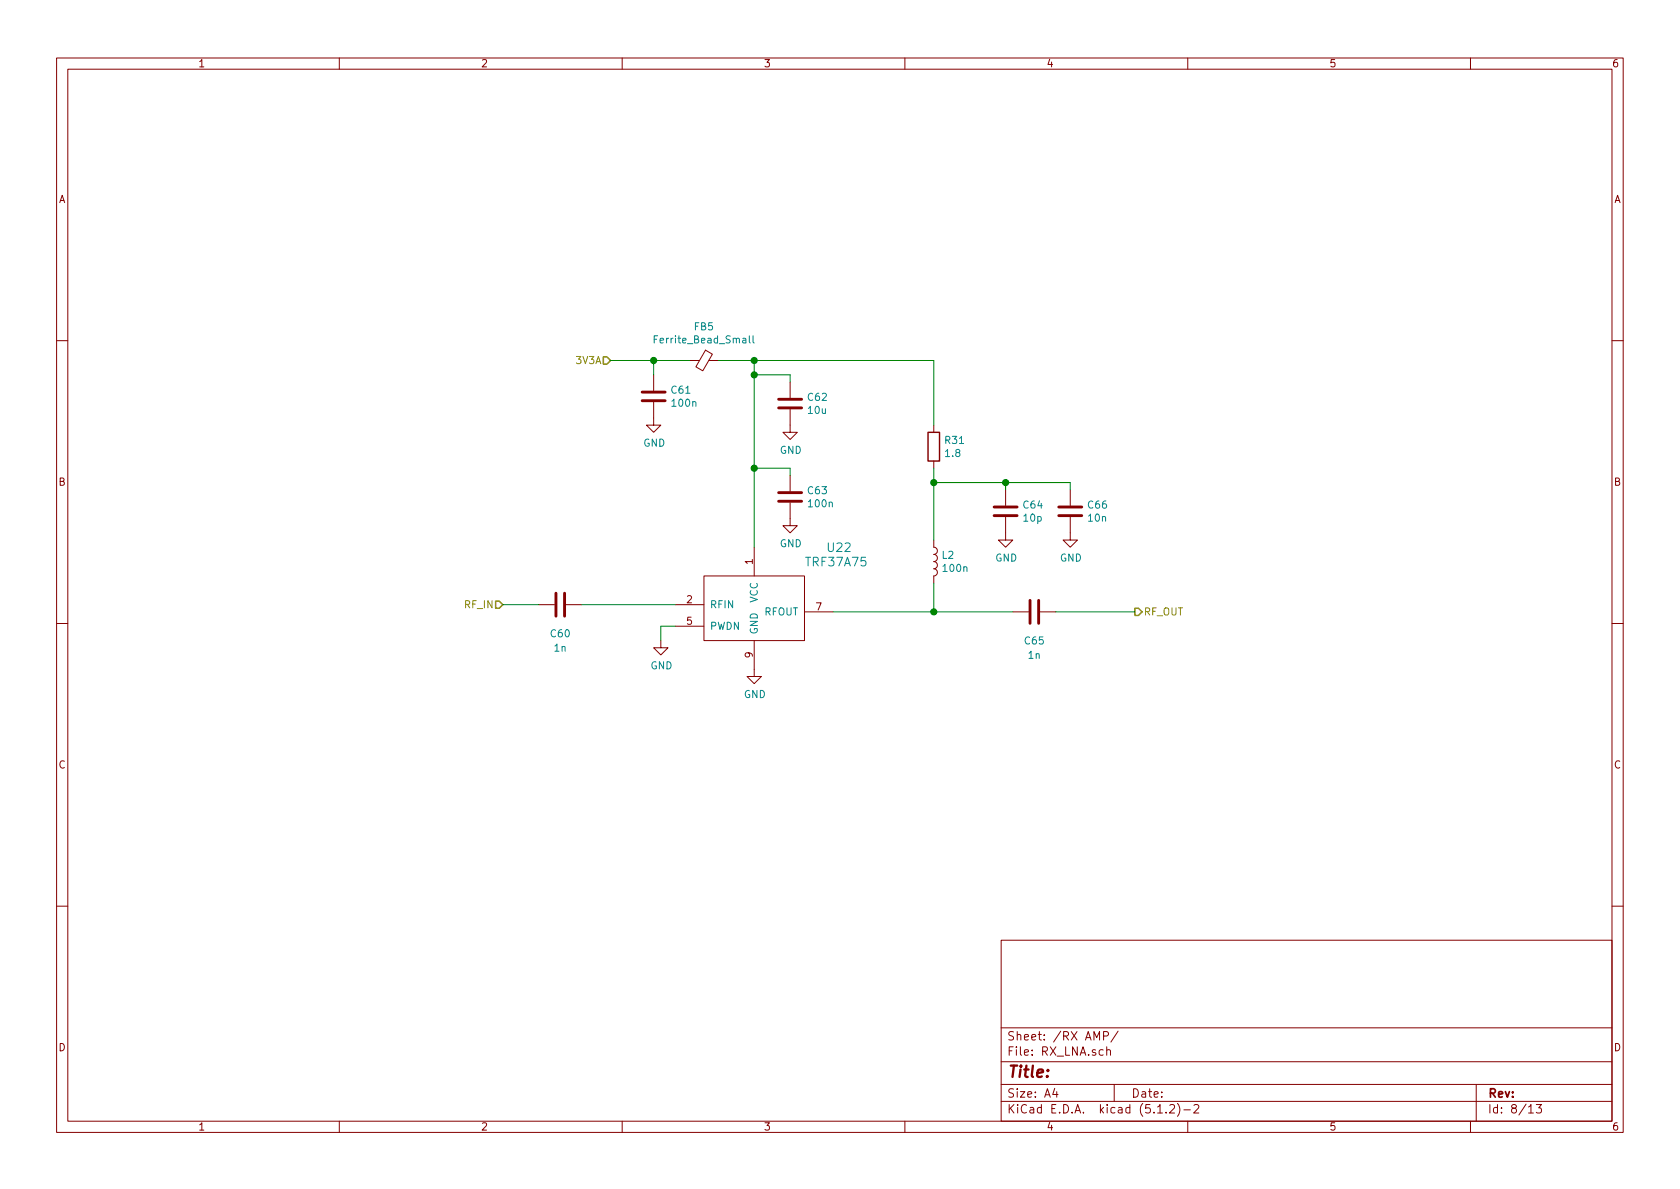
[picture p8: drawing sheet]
<svg xmlns="http://www.w3.org/2000/svg" width="297mm" height="210mm" viewBox="0 0 297 210" stroke-linecap="round" stroke-linejoin="round" font-family="sans-serif">
<g fill="none" stroke="#840000" stroke-width=".18">
<path d="M10 10.3h277v189.9h-277zM12 12.2h273v186.1h-273zM60 10.3v1.9M110 10.3v1.9M160 10.3v1.9M210 10.3v1.9M260 10.3v1.9M10 60.2h2M115.6 71.1v4.1h1.2l-1.2 1.2-1.3-1.2h1.3M115.6 66.3v2.8M121.9 63.7h1.8M124.7 61.9l1.3 .7-1.7 3-1.3-.7z"/>
<path d="M125.3 63.7h1.7M139.7 72.4v4h1.3l-1.3 1.3-1.3-1.3h1.3M139.7 67.6v2.8M165.1 75.2v1.2M285 60.2h2M133.3 96.8v5M139.7 88.9v4.1h1.3l-1.3 1.2-1.3-1.2h1.3M139.7 84.1v2.8M165.1 95.5v1.3a.63 .63 0 0 1 .6 .6 .63 .63 0 0 1-.6 .6 .63 .63 0 0 1 .6 .7 .63 .63 0 0 1-.6 .6 .63 .63 0 0 1 .6 .6 .63 .63 0 0 1-.6 .7 .63 .63 0 0 1 .6 .6 .63 .63 0 0 1-.6 .6v1.3M165.1 81.5v1.3M177.8 91.4v4.1h1.3l-1.3 1.3-1.3-1.3h1.3M177.8 86.6v2.8"/>
<path d="M189.2 91.4v4.1h1.3l-1.3 1.3-1.2-1.3h1.2M189.2 86.6v2.8M10 110.3h2M95.2 106.9h2.8M100.1 106.9h2.8M116.8 113.3v1.2h1.3l-1.3 1.3-1.2-1.3h1.2M119.4 106.9h5.1M119.4 110.7h5.1M124.5 101.8h17.7v11.5h-17.7zM133.3 113.3v6.3h1.3l-1.3 1.3-1.2-1.3h1.2M142.2 108.2h5.1M179.1 108.2h2.8"/>
<path d="M183.9 108.2h2.8M285 110.3h2M10 160.2h2M177 166.3h108v32h-108zM285 160.2h2M60 198.3v1.9M110 198.3v1.9M160 198.3v1.9M177 194.8h108M177 191.8h108M177 187.8h108M177 181.8h108"/>
<path d="M186.5 192.5l-.4 1h1M186.8 193v1M195.1 183.2l.7-.1 .2-.2-.1-.3-.2-.2h-.6v1.5M195.7 185.7h.1a.37 .37 0 0 1 .5 .1v.8M195.7 185.1v1.5M197 191.8v3M197.7 182.3l-1.3 2M204.7 196.8h.8M206.2 196.7v.1M206.8 195.5l.2-.2h.4l.2 .2 .1 .3-.1 .2-.8 .8h.9M208.2 195.1a1.71 1.71 0 0 1 0 2.3M209.3 196.3h1.2"/>
<path d="M210 198.3v1.9M211.1 195.5l.2-.2h.4l.3 .5-1 1h1M260 198.3v1.9M261 191.8v6.5M270.3 195.8l.4-.5v1.5M270.3 196.8h.8M271.6 195.3h.9l-.4 .6 .4 .1v.7l-.2 .1-.7-.1"/>
</g>
<g fill="none" stroke="#840000" stroke-width=".51">
<path d="M113.5 70.9h4.1M113.5 69.3h4.1M137.7 72.1h4M137.7 70.6h4M137.7 88.6h4M137.7 87.1h4M175.8 91.2h4M175.8 89.7h4M187.2 91.2h4.1M187.2 89.7h4.1M98.3 104.9v4.1M99.8 104.9v4.1"/>
<path d="M182.1 106.2v4M183.6 106.2v4"/>
</g>
<path d="M164.1 76.4h2v5.1h-2z" fill="none" stroke="#840000" stroke-width=".25"/>
<path d="M106.7 63.1h.6l.6 .6-.6 .7h-.6zM87.6 106.3h.7l.6 .6-.6 .7h-.7zM200.7 107.6h.6l.6 .6-.6 .6h-.6z" fill="none" stroke="#848400" stroke-width=".25"/>
<path d="M115.7 60h.4M116.3 59.4h-.6v1.2M132.5 59.4v1.1l.2 .1M133.1 59.4v1.1l.2 .1" fill="none" stroke="#008484" stroke-width=".18"/>
<g fill="none" stroke="#008400" stroke-width=".18">
<path d="M107.9 63.7h14M115.6 63.7v2.6M127 63.7h38.1v11.5M133.3 63.7v33.1M133.3 66.3h6.4v1.3M133.3 82.8h6.4v1.3M165.1 82.8v12.7M165.1 85.3h24.1v1.3M177.8 85.3v1.3M88.9 106.9h6.3M102.9 106.9h16.5M119.4 110.7h-2.6v2.6"/>
<path d="M147.3 108.2h31.8M165.1 103.1v5.1M186.7 108.2h14"/>
</g>
<g fill="#008400" stroke="#008400" stroke-width=".25">
<circle cx="115.6" cy="63.7" r=".51"/>
<circle cx="133.4" cy="82.8" r=".51"/>
<circle cx="133.4" cy="66.3" r=".51"/>
<circle cx="165.1" cy="108.2" r=".51"/>
<circle cx="133.4" cy="63.7" r=".51"/>
<circle cx="165.1" cy="85.3" r=".51"/>
<circle cx="177.8" cy="85.3" r=".51"/>
</g>
<text font-size="2.8" fill="#840000" x="178" y="190.5">Title:</text>
<g font-size="2.1" fill="#008484">
<text x="142.7" y="100.1">TRF37A75</text>
<text x="146.4" y="97.6">U22</text>
</g>
<g font-size="2.1" fill="#840000">
<text x="178" y="184">Sheet: /RX AMP/</text>
<text x="178" y="186.7">File: RX_LNA.sch</text>
<text x="178" y="196.9">KiCad E.D.A. kicad (5.1.2)-2</text>
<text x="178" y="194.1">Size: A4</text>
<text x="200" y="194.1">Date:</text>
<text x="263" y="194.1">Rev:</text>
<text x="263" y="196.9">Id: 8/13</text>
</g>
<g font-size="1.8" fill="#840000">
<text x="35" y="11.9">1</text>
<text x="85" y="11.9">2</text>
<text x="135" y="11.9">3</text>
<text x="185" y="11.9">4</text>
<text x="235" y="11.9">5</text>
<text x="285" y="11.9">6</text>
<text x="10.4" y="35.9">A</text>
<text x="285.4" y="35.9">A</text>
<text x="10.4" y="85.9">B</text>
<text x="285.4" y="85.9">B</text>
<text x="133.1" y="99.8" transform="rotate(-90 133.1 99.8)">1</text>
<text x="121.4" y="106.7">2</text>
<text x="144.3" y="107.9">7</text>
<text x="121.4" y="110.5">5</text>
<text x="133.1" y="116.3" transform="rotate(-90 133.1 116.3)">9</text>
<text x="10.4" y="135.9">C</text>
<text x="285.4" y="135.9">C</text>
<text x="10.4" y="185.9">D</text>
<text x="285.4" y="185.9">D</text>
<text x="35" y="199.9">1</text>
<text x="85" y="199.9">2</text>
<text x="135" y="199.9">3</text>
<text x="185" y="199.9">4</text>
<text x="235" y="199.9">5</text>
<text x="285" y="199.9">6</text>
</g>
<g font-size="1.8" fill="#008484">
<text x="122.8" y="58.4">FB5</text>
<text x="116.2" y="60.7">Ferrite_Bead_Small</text>
<text x="118.8" y="69.6">C61</text>
<text x="118.9" y="71.9">100n</text>
<text x="142.9" y="70.9">C62</text>
<text x="143" y="73.2">10u</text>
<text x="113.7" y="79">GND</text>
<text x="137.9" y="80.3">GND</text>
<text x="167.2" y="78.5">R31</text>
<text x="167.2" y="80.8">1.8</text>
<text x="142.9" y="87.4">C63</text>
<text x="143.1" y="89.7">100n</text>
<text x="181" y="89.9">C64</text>
<text x="192.4" y="89.9">C66</text>
<text x="181.1" y="92.2">10p</text>
<text x="192.5" y="92.2">10n</text>
<text x="137.9" y="96.8">GND</text>
<text x="166.6" y="98.8">L2</text>
<text x="166.9" y="101.1">100n</text>
<text x="176" y="99.3">GND</text>
<text x="187.4" y="99.3">GND</text>
<text x="125.5" y="107.6">RFIN</text>
<text x="134" y="106.6" transform="rotate(-90 134 106.6)">VCC</text>
<text x="97.4" y="112.7">C60</text>
<text x="125.5" y="111.4">PWDN</text>
<text x="134" y="112.3" transform="rotate(-90 134 112.3)">GND</text>
<text x="135.1" y="108.8">RFOUT</text>
<text x="181.3" y="114">C65</text>
<text x="98" y="115.2">1n</text>
<text x="115" y="118.4">GND</text>
<text x="181.9" y="116.5">1n</text>
<text x="131.5" y="123.4">GND</text>
</g>
<g font-size="1.8" fill="#848400">
<text x="102" y="64.4">3V3A</text>
<text x="82.3" y="107.6">RF_IN</text>
<text x="202.2" y="108.8">RF_OUT</text>
</g>
</svg>
